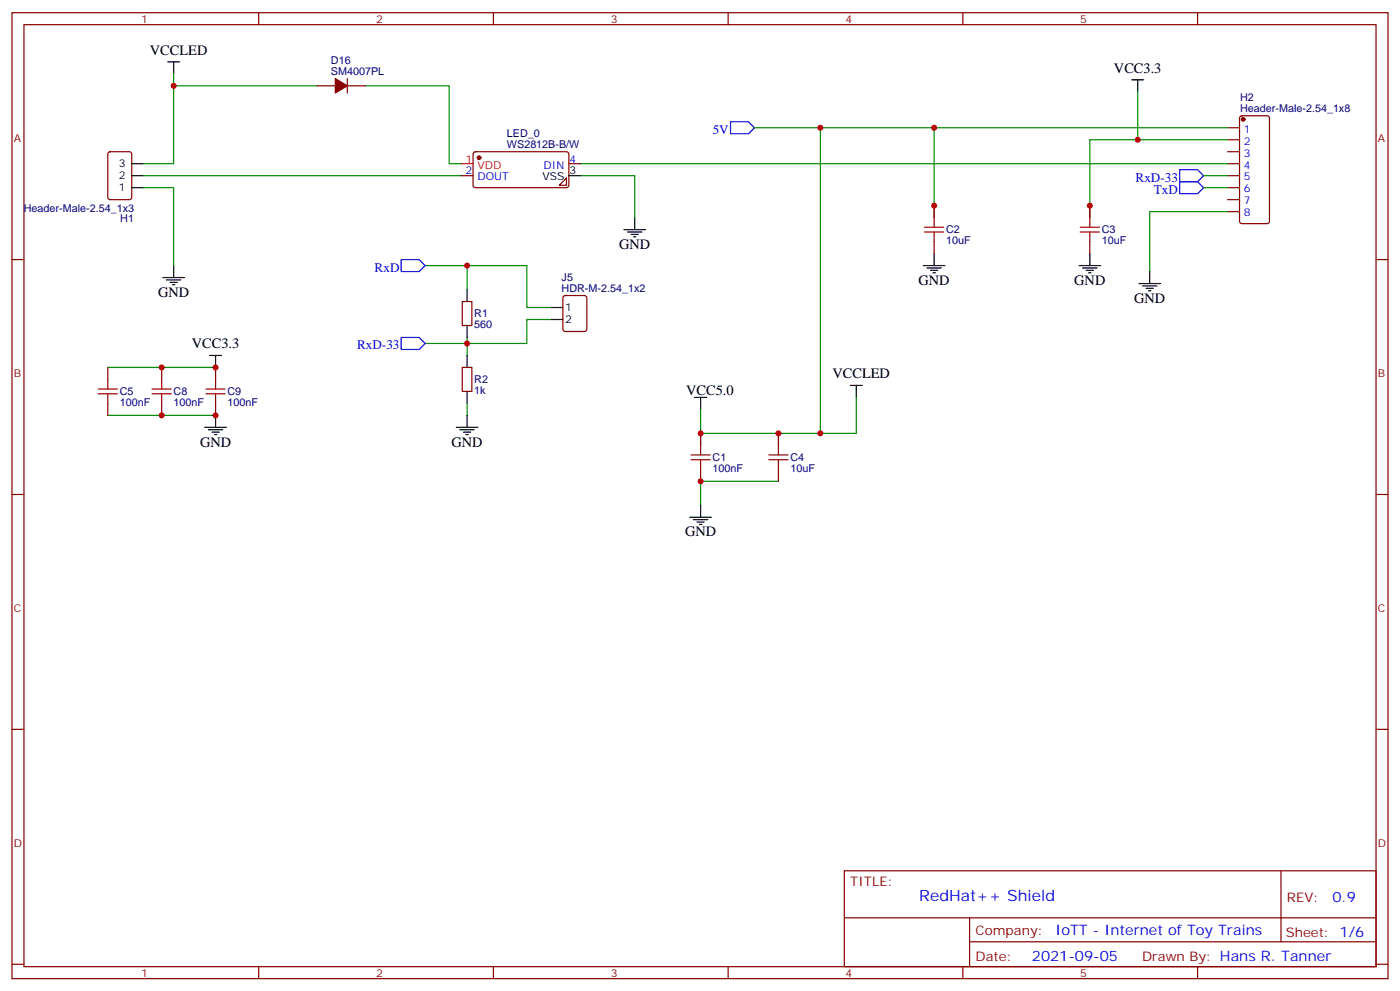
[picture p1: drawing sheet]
<svg xmlns="http://www.w3.org/2000/svg" width="412mm" height="292mm" viewBox="0 0 412 292" stroke-linecap="round" stroke-linejoin="round" font-family="sans-serif">
<g fill="none" stroke="#870000" stroke-width=".35">
<path d="M3.5 3.7h405.4v284.4h-405.4zM7.1 7.3h398.2v277.3h-398.2zM76.2 3.7v3.6M145.3 3.7v3.6M214.5 3.7v3.6M283.6 3.7v3.6M352.8 3.7v3.6M93.5 25.3h5.3M102.3 23.1v4.3M102.3 25.3h5.3M361.6 37.6h3.5M365.4 34.3l.4-.2h7.4l.7 .4v30.6l-.4 .7h-7.7l-.6-.4-.1-30.6z"/>
<path d="M32 44.9l.5-.2h5.6l.7 .4v13l-.5 .6-5.8 .1-.7-.5-.1-12.9zM135.8 51.7h3.5M139.6 44.9l.5-.2h27l.5 .7-.1 9.4-.6 .4h-27.1l-.5-.7v-9.1zM166.9 52.4v2.1h-2.2zM167.6 48.2h3.5M361.6 41.1h3.5M361.6 44.7h3.5M361.6 48.2h3.5M361.6 51.7h3.5M361.6 55.2h3.5M361.6 58.8h3.5M3.5 76.4h3.6"/>
<path d="M275.2 60.5v3.6M275.2 71.1v3.5M321 60.5v3.6M321 71.1v3.5M361.6 62.3h3.5M405.3 76.4h3.6M136.2 88.8h2.8v7h-2.8zM166 87.2l.5-.2h5.7l.6 .4 .1 9.5-.5 .6-5.9 .1-.6-.5-.1-9.4zM31.7 108.2v3.5M31.7 118.7v3.6M47.6 108.2v3.5M47.6 118.7v3.6"/>
<path d="M63.5 108.2v3.5M63.5 118.7v3.6M136.2 108.2h2.8v7h-2.8zM206.4 127.6v3.5M206.4 138.1v3.6M229.3 127.6v3.5M229.3 138.1v3.6M3.5 145.6h3.6M405.3 145.6h3.6M3.5 214.7h3.6M405.3 214.7h3.6M248.7 256.3h156.6v28.3h-156.6z"/>
<path d="M377.3 256.4v20.8M248.7 270.2h156.5M285.6 277.2h119.6M285.6 270.2v14.1M3.5 283.8h3.6M76.2 284.6v3.5M145.3 284.6v3.5M214.5 284.6v3.5M283.6 284.6v3.5M352.8 284.6v3.5M405.3 283.8h3.6"/>
</g>
<g fill="#870000" stroke="#870000" stroke-width=".35">
<path d="M98.8 23.1l3.5 2.2-3.5 2.1z"/>
<circle cx="366.2" cy="35.1" r=".53"/>
<circle cx="141.1" cy="46.4" r=".53"/>
</g>
<g fill="none" stroke="#000" stroke-width=".35">
<path d="M49.4 18.2h3.5M51.2 18.2v3.5M333.4 23.5h3.5M335.1 23.5v3.5M38.8 48.2h3.5M38.8 55.2h3.5M38.8 51.7h3.5M167.6 51.7h3.5M51.2 78.2v3.5M183.8 67.6h6.3M184.9 68.3h4.2M185.9 69h2.1"/>
<path d="M186.6 69.7h.7M187 64.1v3.5M272 78.2h6.3M273 78.9h4.3M274.1 79.6h2.1M275.2 74.6v3.6M317.9 78.2h6.3M318.9 78.9h4.2M320 79.6h2.1M321 74.6v3.6M338.7 79.9v3.6M48 81.7h6.3"/>
<path d="M49 82.4h4.3M50.1 83.1h2.1M50.8 83.8h.7M137.6 85.2v3.6M137.6 95.8v3.5M162.3 90.5h3.5M162.3 94.1h3.5M274.8 80.3h.7M320.7 80.3h.7M335.5 83.5h6.3M336.5 84.2h4.3M337.6 84.9h2.1"/>
<path d="M338.3 85.6h.7M61.7 104.6h3.6M63.5 104.6v3.6M137.6 104.6v3.6M137.6 115.2v3.5M204.6 117h3.5M206.4 117v3.5M250.5 113.5h3.5M252.2 113.5v3.5M60.3 125.8h6.4M61.4 126.5h4.2M62.4 127.2h2.2"/>
<path d="M63.1 127.9h.8M63.5 122.3v3.5M134.4 125.8h6.4M135.5 126.5h4.2M136.5 127.2h2.1M137.2 127.9h.7M137.6 122.3v3.5M203.2 152.3h6.3M204.3 153h4.2M205.3 153.7h2.1M206 154.4h.7M206.4 148.7v3.6"/>
</g>
<g fill="none" stroke="#008700" stroke-width=".35">
<path d="M51.2 21.7v26.5h-8.9M51.2 25.3h42.3M107.6 25.3h24.7v22.9h3.5M222.2 37.6h19.5M275.2 37.6v26.5M335.1 27v14.1M361.6 37.6h-119.9v90M42.3 55.2h8.9v23M42.3 51.7h93.5M171.1 51.7h15.9v12.4M171.1 48.2h190.5M354.5 51.7h7.1"/>
<path d="M354.5 55.2h7.1M361.6 41.1h-40.6v23M125.2 78.2h12.4v7M137.6 78.2h17.6v12.3h7.1M361.6 62.3h-22.9v17.6M137.6 99.3v5.3M162.3 94.1h-7.1v7h-30M31.7 108.2h31.8M137.6 118.7v3.6M252.2 117v10.6h-45.8M31.7 122.3h31.8M206.4 120.5v10.6"/>
<path d="M229.3 127.6v3.5M229.3 141.7h-22.9v7"/>
</g>
<path d="M135.8 48.2h3.5" fill="none" stroke="#f00" stroke-width=".35"/>
<path d="M215.2 35.8h5.3l1.7 1.8-1.7 1.8h-5.3zM347.5 50h5.3l1.7 1.7-1.7 1.8h-5.3zM347.5 53.5h5.3l1.7 1.7-1.7 1.8h-5.3zM118.2 76.4h5.3l1.7 1.8-1.7 1.7h-5.3zM118.2 99.3h5.3l1.7 1.8-1.7 1.8h-5.3z" fill="none" stroke="#00f" stroke-width=".35"/>
<g fill="none" stroke="#a10000" stroke-width=".35">
<path d="M272.3 68.3h5.7M272.3 66.9h5.7M275.2 64.1v2.8M275.2 68.3v2.8M318.2 68.3h5.6M318.2 66.9h5.6M321 64.1v2.8M321 68.3v2.8M28.9 115.9h5.7M28.9 114.5h5.7M31.7 111.7v2.8M31.7 115.9v2.8"/>
<path d="M44.8 115.9h5.6M44.8 114.5h5.6M47.6 111.7v2.8M47.6 115.9v2.8M60.7 115.9h5.6M60.7 114.5h5.6M63.5 111.7v2.8M63.5 115.9v2.8M203.6 135.3h5.6M203.6 133.9h5.6M206.4 131.1v2.8M206.4 135.3v2.8"/>
<path d="M226.5 135.3h5.6M226.5 133.9h5.6M229.3 131.1v2.8M229.3 135.3v2.8"/>
</g>
<g fill="#c00">
<circle cx="137.6" cy="101.1" r=".88"/>
<circle cx="206.4" cy="127.6" r=".88"/>
<circle cx="241.7" cy="127.6" r=".88"/>
<circle cx="229.3" cy="127.6" r=".88"/>
<circle cx="335.1" cy="41.1" r=".88"/>
<circle cx="321" cy="60.5" r=".88"/>
<circle cx="275.2" cy="60.5" r=".88"/>
<circle cx="47.6" cy="122.3" r=".88"/>
<circle cx="47.6" cy="108.2" r=".88"/>
<circle cx="63.5" cy="122.3" r=".88"/>
<circle cx="63.5" cy="108.2" r=".88"/>
<circle cx="206.4" cy="141.7" r=".88"/>
<circle cx="241.7" cy="37.6" r=".88"/>
<circle cx="275.2" cy="37.6" r=".88"/>
<circle cx="137.6" cy="78.2" r=".88"/>
<circle cx="51.2" cy="25.3" r=".88"/>
</g>
<text font-size="4.6" fill="#00f" x="270.8" y="265.4">RedHat++ Shield</text>
<g font-size="4.2">
<text x="44.2" y="16.1">VCCLED</text>
<text x="328.1" y="21.4">VCC3.3</text>
<text x="182.4" y="73.2">GND</text>
<text x="270.6" y="83.8">GND</text>
<text x="316.4" y="83.8">GND</text>
<text x="46.6" y="87.3">GND</text>
<text x="334.1" y="89.1">GND</text>
<text x="56.5" y="102.5">VCC3.3</text>
<text x="245.2" y="111.3">VCCLED</text>
<text x="202.1" y="116.3">VCC5.0</text>
<text x="58.9" y="131.4">GND</text>
<text x="133" y="131.4">GND</text>
<text x="201.8" y="157.9">GND</text>
</g>
<g font-size="4.2" fill="#00f">
<text x="392.5" y="265.6">0.9</text>
<text x="310.9" y="275.2">IoTT - Internet of Toy Trains</text>
<text x="304" y="283">2021-09-05</text>
</g>
<g font-size="3.9" fill="#00f">
<text x="209.9" y="39.4">5V</text>
<text x="334.5" y="53.5">RxD-33</text>
<text x="339.9" y="57">TxD</text>
<text x="110.4" y="79.9">RxD</text>
<text x="105.2" y="102.9">RxD-33</text>
</g>
<g font-size="3.9" fill="#800">
<text x="250.5" y="260.9">TITLE:</text>
<text x="379.1" y="265.6">REV:</text>
<text x="287.4" y="275.1">Company:</text>
<text x="378.7" y="275.7">Sheet: 1/6</text>
<text x="287.4" y="282.8">Date:</text>
<text x="336.4" y="282.9">Drawn By: Hans R. Tanner</text>
</g>
<g font-size="3.2" fill="#800">
<text x="41.6" y="6.7">1</text>
<text x="110.8" y="6.7">2</text>
<text x="179.9" y="6.7">3</text>
<text x="249.1" y="6.7">4</text>
<text x="318.2" y="6.7">5</text>
<text x="4.1" y="41.8">A</text>
<text x="405.9" y="41.8">A</text>
<text x="4.1" y="111">B</text>
<text x="405.9" y="111">B</text>
<text x="4.1" y="180.1">C</text>
<text x="405.9" y="180.1">C</text>
<text x="4.1" y="249.3">D</text>
<text x="405.9" y="249.3">D</text>
<text x="41.6" y="287.5">1</text>
<text x="110.8" y="287.5">2</text>
<text x="179.9" y="287.5">3</text>
<text x="249.1" y="287.5">4</text>
<text x="318.2" y="287.5">5</text>
</g>
<g font-size="3.2" fill="#000080">
<text x="97.5" y="22.1">SM4007PL</text>
<text x="97.5" y="19">D16</text>
<text x="365.3" y="29.8">H2</text>
<text x="365.3" y="33">Header-Male-2.54_1x8</text>
<text x="149.3" y="40.4">LED_0</text>
<text x="149.3" y="43.6">WS2812B-B/W</text>
<text x="7" y="62.3">Header-Male-2.54_1x3</text>
<text x="35.4" y="65.5">H1</text>
<text x="278.7" y="71.8">10uF</text>
<text x="278.7" y="68.7">C2</text>
<text x="324.6" y="71.8">10uF</text>
<text x="324.6" y="68.7">C3</text>
<text x="165.4" y="82.8">J5</text>
<text x="165.4" y="85.9">HDR-M-2.54_1x2</text>
<text x="139.7" y="93.4">R1</text>
<text x="139.7" y="96.5">560</text>
<text x="139.7" y="112.8">R2</text>
<text x="35.3" y="119.5">100nF</text>
<text x="35.3" y="116.3">C5</text>
<text x="51.2" y="119.5">100nF</text>
<text x="51.2" y="116.3">C8</text>
<text x="67" y="119.5">100nF</text>
<text x="67" y="116.3">C9</text>
<text x="139.7" y="115.9">1k</text>
<text x="209.9" y="135.7">C1</text>
<text x="232.8" y="135.7">C4</text>
<text x="209.9" y="138.9">100nF</text>
<text x="232.8" y="138.9">10uF</text>
</g>
<g font-size="3.2" fill="#00f">
<text x="366.4" y="39">1</text>
<text x="167.7" y="47.8">4</text>
<text x="366.4" y="42.5">2</text>
<text x="366.4" y="46.1">3</text>
<text x="137.2" y="51.4">2</text>
<text x="140.7" y="53.1">DOUT</text>
<text x="160.1" y="49.6">DIN</text>
<text x="366.4" y="49.6">4</text>
<text x="366.4" y="53.1">5</text>
<text x="366.4" y="56.7">6</text>
<text x="366.4" y="60.2">7</text>
<text x="366.4" y="63.7">8</text>
</g>
<g font-size="3.2" fill="#f00">
<text x="137.2" y="47.8">1</text>
<text x="140.7" y="49.6">VDD</text>
</g>
<g font-size="3.2">
<text x="35" y="49.2">3</text>
<text x="35" y="52.8">2</text>
<text x="159.8" y="53.1">VSS</text>
<text x="167.7" y="51.4">3</text>
<text x="35" y="56.3">1</text>
<text x="166.5" y="91.6">1</text>
<text x="166.5" y="95.1">2</text>
</g>
</svg>
